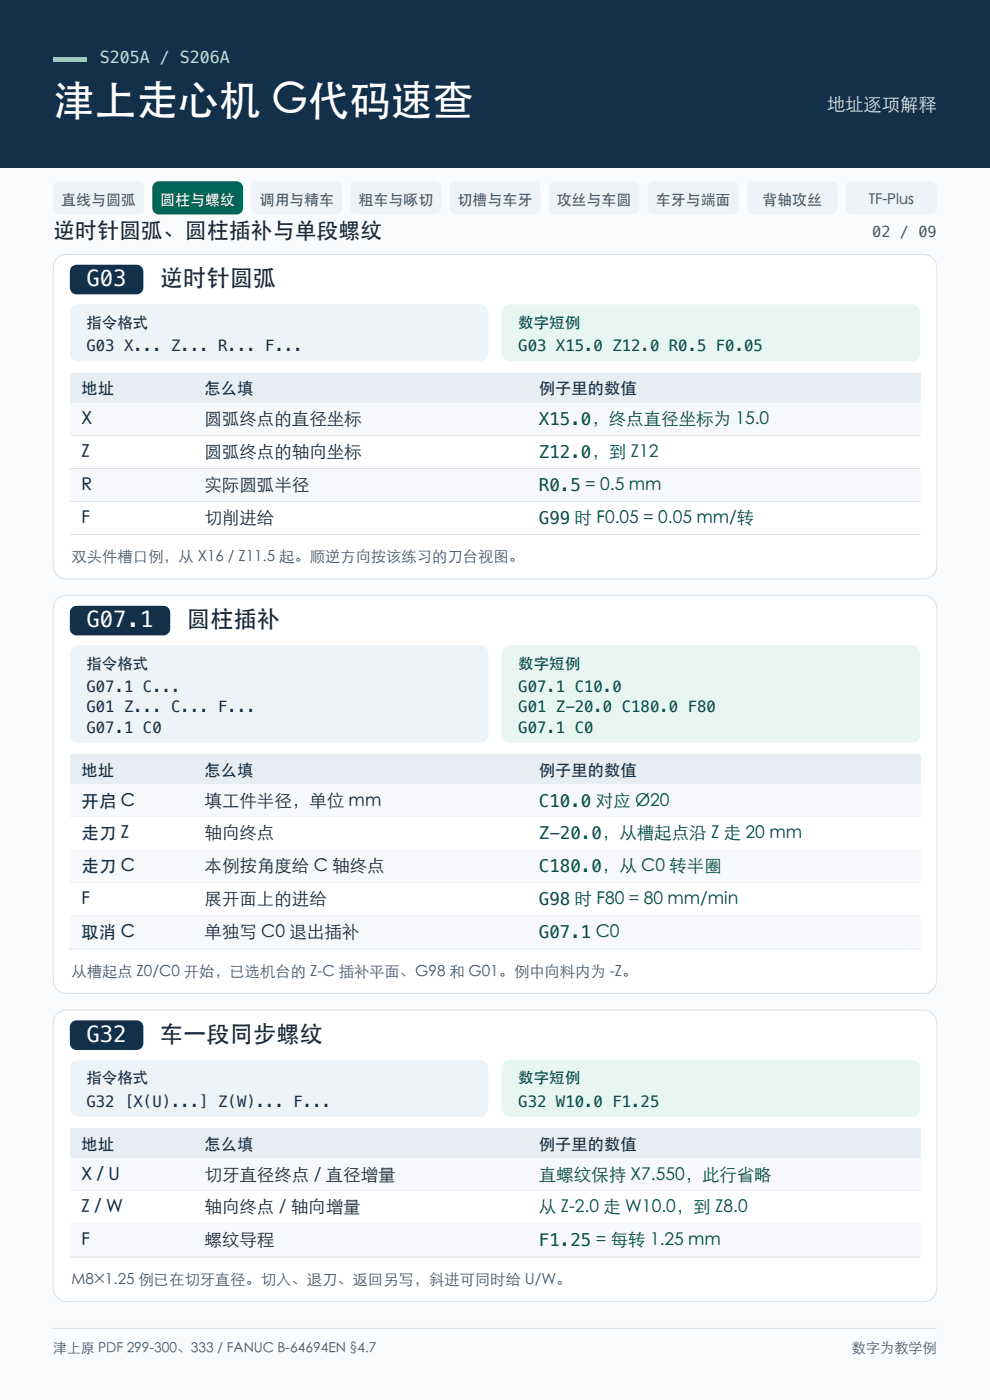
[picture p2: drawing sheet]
<svg xmlns="http://www.w3.org/2000/svg" width="210mm" height="297mm" viewBox="0 0 210 297" stroke-linecap="round" stroke-linejoin="round" font-family="sans-serif">
<path d="M0 0h210v297h-210z" fill-rule="evenodd" fill="#f9fbfd"/>
<path d="M0 0h210v35.6h-210z" fill-rule="evenodd" fill="#12304a"/>
<path d="M11.3 12.2h7v.9h-7z" fill-rule="evenodd" fill="#5fe1c4"/>
<path d="M11.6 39l.7-.5h.4h16.4a1.41 1.41 0 0 1 1.4 1.4v4.2a1.41 1.41 0 0 1-1.4 1.4h-16.4a1.41 1.41 0 0 1-1.4-1.4v-4.2z" fill-rule="evenodd" fill="#eef3f8"/>
<path d="M32.6 39l.7-.5h.4h16.5a1.41 1.41 0 0 1 1.4 1.4v4.2a1.41 1.41 0 0 1-1.4 1.4h-16.5a1.41 1.41 0 0 1-1.4-1.4v-4.2z" fill-rule="evenodd" fill="#006657"/>
<g fill="#eef3f8">
<path d="M53.6 39l.7-.5h.4h16.5a1.41 1.41 0 0 1 1.4 1.4v4.2a1.41 1.41 0 0 1-1.4 1.4h-16.5a1.41 1.41 0 0 1-1.4-1.4v-4.2z" fill-rule="evenodd"/>
<path d="M74.6 39l.7-.5h.5h16.4a1.41 1.41 0 0 1 1.4 1.4v4.2a1.41 1.41 0 0 1-1.4 1.4h-16.4a1.41 1.41 0 0 1-1.4-1.4v-4.2z" fill-rule="evenodd"/>
<path d="M95.6 39l.7-.5h.5h16.4a1.41 1.41 0 0 1 1.4 1.4v4.2a1.41 1.41 0 0 1-1.4 1.4h-16.4a1.41 1.41 0 0 1-1.4-1.4v-4.2z" fill-rule="evenodd"/>
<path d="M116.7 39l.7-.5h.4h16.4a1.41 1.41 0 0 1 1.4 1.4v4.2a1.41 1.41 0 0 1-1.4 1.4h-16.4a1.41 1.41 0 0 1-1.4-1.4v-4.2z" fill-rule="evenodd"/>
<path d="M137.7 39l.7-.5h.4h16.5a1.41 1.41 0 0 1 1.4 1.4v4.2a1.41 1.41 0 0 1-1.4 1.4h-16.5a1.41 1.41 0 0 1-1.4-1.4v-4.2z" fill-rule="evenodd"/>
<path d="M158.7 39l.7-.5h.4h16.5a1.41 1.41 0 0 1 1.4 1.4v4.2a1.41 1.41 0 0 1-1.4 1.4h-16.5a1.41 1.41 0 0 1-1.4-1.4v-4.2z" fill-rule="evenodd"/>
<path d="M179.7 39l.7-.5h.5h16.4a1.41 1.41 0 0 1 1.4 1.4v4.2a1.41 1.41 0 0 1-1.4 1.4h-16.4a1.41 1.41 0 0 1-1.4-1.4v-4.2z" fill-rule="evenodd"/>
</g>
<path d="M11.9 55a2.82 2.82 0 0 1 2.2-1h181.8a2.82 2.82 0 0 1 2.8 2.8v63.2a2.82 2.82 0 0 1-2.8 2.8h-181.8a2.82 2.82 0 0 1-2.8-2.8v-63.2l.1-.7z" fill-rule="evenodd" fill="#fff"/>
<path d="M11.9 55a2.82 2.82 0 0 1 2.2-1h181.8a2.82 2.82 0 0 1 2.8 2.8v63.2a2.82 2.82 0 0 1-2.8 2.8h-181.8a2.82 2.82 0 0 1-2.8-2.8v-63.2l.1-.7z" fill="none" stroke="#d9e3eb" stroke-width=".23"/>
<path d="M15.4 56.4l.8-.2h12.8a1.41 1.41 0 0 1 1.4 1.4v3.4a1.41 1.41 0 0 1-1.4 1.4h-12.8a1.41 1.41 0 0 1-1.4-1.4v-3.4l.1-.5z" fill-rule="evenodd" fill="#12304a"/>
<path d="M15.3 65.1l.8-.5h.5h85.2a1.76 1.76 0 0 1 1.8 1.7v8.6a1.76 1.76 0 0 1-1.8 1.7h-85.2a1.76 1.76 0 0 1-1.8-1.7v-8.6l.1-.4z" fill-rule="evenodd" fill="#eef3f8"/>
<path d="M106.9 65.1l.8-.5h.5h85.2a1.76 1.76 0 0 1 1.8 1.7v8.6a1.76 1.76 0 0 1-1.8 1.7h-85.2a1.76 1.76 0 0 1-1.8-1.7v-8.6l.1-.4z" fill-rule="evenodd" fill="#e8f6f1"/>
<path d="M14.8 79.1h180.4v6.3h-180.4z" fill-rule="evenodd" fill="#e7edf3"/>
<path d="M14.8 85.4h180.4v7h-180.4z" fill-rule="evenodd" fill="#f6f8fb"/>
<path d="M14.8 92.4h180.4" fill="none" stroke="#d9e3eb" stroke-width=".21"/>
<path d="M14.8 92.4h180.4v7h-180.4z" fill-rule="evenodd" fill="#fff"/>
<path d="M14.8 99.4h180.4" fill="none" stroke="#d9e3eb" stroke-width=".21"/>
<path d="M14.8 99.4h180.4v7h-180.4z" fill-rule="evenodd" fill="#f6f8fb"/>
<path d="M14.8 106.4h180.4" fill="none" stroke="#d9e3eb" stroke-width=".21"/>
<path d="M14.8 106.4h180.4v7h-180.4z" fill-rule="evenodd" fill="#fff"/>
<path d="M14.8 113.4h180.4" fill="none" stroke="#d9e3eb" stroke-width=".21"/>
<path d="M12.3 126.9l1.2-.5 .6-.1h181.8a2.82 2.82 0 0 1 2.8 2.9v78.7a2.82 2.82 0 0 1-2.8 2.8h-181.8a2.82 2.82 0 0 1-2.8-2.8v-78.7a2.82 2.82 0 0 1 1-2.3z" fill-rule="evenodd" fill="#fff"/>
<path d="M12.3 126.9l1.2-.5 .6-.1h181.8a2.82 2.82 0 0 1 2.8 2.9v78.7a2.82 2.82 0 0 1-2.8 2.8h-181.8a2.82 2.82 0 0 1-2.8-2.8v-78.7a2.82 2.82 0 0 1 1-2.3z" fill="none" stroke="#d9e3eb" stroke-width=".23"/>
<path d="M15.4 128.8l.8-.3h18.5a1.41 1.41 0 0 1 1.4 1.4v3.5a1.41 1.41 0 0 1-1.4 1.4h-18.5a1.41 1.41 0 0 1-1.4-1.4v-3.5l.1-.4z" fill-rule="evenodd" fill="#12304a"/>
<path d="M15.3 137.4l.8-.4 .5-.1h85.2a1.76 1.76 0 0 1 1.8 1.8v17.1a1.76 1.76 0 0 1-1.8 1.8h-85.2a1.76 1.76 0 0 1-1.8-1.8v-17.1l.1-.5z" fill-rule="evenodd" fill="#eef3f8"/>
<path d="M106.9 137.4l.8-.4 .5-.1h85.2a1.76 1.76 0 0 1 1.8 1.8v17.1a1.76 1.76 0 0 1-1.8 1.8h-85.2a1.76 1.76 0 0 1-1.8-1.8v-17.1l.1-.5z" fill-rule="evenodd" fill="#e8f6f1"/>
<path d="M14.8 160.1h180.4v6.3h-180.4z" fill-rule="evenodd" fill="#e7edf3"/>
<path d="M14.8 166.4h180.4v7h-180.4z" fill-rule="evenodd" fill="#f6f8fb"/>
<path d="M14.8 173.4h180.4" fill="none" stroke="#d9e3eb" stroke-width=".21"/>
<path d="M14.8 173.4h180.4v7h-180.4z" fill-rule="evenodd" fill="#fff"/>
<path d="M14.8 180.4h180.4" fill="none" stroke="#d9e3eb" stroke-width=".21"/>
<path d="M14.8 180.4h180.4v7h-180.4z" fill-rule="evenodd" fill="#f6f8fb"/>
<path d="M14.8 187.4h180.4" fill="none" stroke="#d9e3eb" stroke-width=".21"/>
<path d="M14.8 187.4h180.4v6.9h-180.4z" fill-rule="evenodd" fill="#fff"/>
<path d="M14.8 194.3h180.4" fill="none" stroke="#d9e3eb" stroke-width=".21"/>
<path d="M14.8 194.3h180.4v7h-180.4z" fill-rule="evenodd" fill="#f6f8fb"/>
<path d="M14.8 201.3h180.4" fill="none" stroke="#d9e3eb" stroke-width=".21"/>
<path d="M12.3 214.9l1.2-.5 .6-.1h181.8a2.82 2.82 0 0 1 2.8 2.8v56.2a2.82 2.82 0 0 1-2.8 2.8h-181.8a2.82 2.82 0 0 1-2.8-2.8v-56.2a2.82 2.82 0 0 1 1-2.2z" fill-rule="evenodd" fill="#fff"/>
<path d="M12.3 214.9l1.2-.5 .6-.1h181.8a2.82 2.82 0 0 1 2.8 2.8v56.2a2.82 2.82 0 0 1-2.8 2.8h-181.8a2.82 2.82 0 0 1-2.8-2.8v-56.2a2.82 2.82 0 0 1 1-2.2z" fill="none" stroke="#d9e3eb" stroke-width=".23"/>
<path d="M15.1 217l.7-.5h.4h12.8a1.41 1.41 0 0 1 1.4 1.4v3.4a1.41 1.41 0 0 1-1.4 1.4h-12.8a1.41 1.41 0 0 1-1.4-1.4v-3.4z" fill-rule="evenodd" fill="#12304a"/>
<path d="M15.3 225.4l.8-.5h.5h85.2a1.76 1.76 0 0 1 1.8 1.7v8.6a1.76 1.76 0 0 1-1.8 1.7h-85.2a1.76 1.76 0 0 1-1.8-1.7v-8.6l.1-.4z" fill-rule="evenodd" fill="#eef3f8"/>
<path d="M106.9 225.4l.8-.5h.5h85.2a1.76 1.76 0 0 1 1.8 1.7v8.6a1.76 1.76 0 0 1-1.8 1.7h-85.2a1.76 1.76 0 0 1-1.8-1.7v-8.6l.1-.4z" fill-rule="evenodd" fill="#e8f6f1"/>
<path d="M14.8 239.4h180.4v6.3h-180.4z" fill-rule="evenodd" fill="#e7edf3"/>
<path d="M14.8 245.7h180.4v7h-180.4z" fill-rule="evenodd" fill="#f6f8fb"/>
<path d="M14.8 252.7h180.4" fill="none" stroke="#d9e3eb" stroke-width=".21"/>
<path d="M14.8 252.7h180.4v7h-180.4z" fill-rule="evenodd" fill="#fff"/>
<path d="M14.8 259.7h180.4" fill="none" stroke="#d9e3eb" stroke-width=".21"/>
<path d="M14.8 259.7h180.4v7h-180.4z" fill-rule="evenodd" fill="#f6f8fb"/>
<path d="M14.8 266.7h180.4M11.3 281.8h187.4" fill="none" stroke="#d9e3eb" stroke-width=".21"/>
<text font-size="8.8" fill="#fff" x="11.3" y="24.3">津上走心机 G代码速查</text>
<g font-size="4.9" fill="#1b2938">
<text x="33.9" y="60.7">逆时针圆弧</text>
<text x="39.6" y="133.1">圆柱插补</text>
<text x="33.9" y="221">车一段同步螺纹</text>
</g>
<text font-size="4.7" fill="#1b2938" x="11.3" y="50.4">逆时针圆弧、圆柱插补与单段螺纹</text>
<g font-size="4.7" fill="#fff">
<text x="18.3" y="60.7">G03</text>
<text x="18.3" y="133.1">G07.1</text>
<text x="18.3" y="221.1">G32</text>
</g>
<text font-size="3.9" fill="#d3e7ef" x="175.4" y="23.6">地址逐项解释</text>
<g font-size="3.7" fill="#12304a">
<text x="17.3" y="90.1">X</text>
<text x="17.3" y="97.1">Z</text>
<text x="17.3" y="104.1">R</text>
<text x="17.3" y="111.1">F</text>
<text x="17.3" y="171.1">开启 C</text>
<text x="17.3" y="178.1">走刀 Z</text>
<text x="17.3" y="185.1">走刀 C</text>
<text x="17.3" y="192.1">F</text>
<text x="17.3" y="199">取消 C</text>
<text x="17.3" y="250.4">X / U</text>
<text x="17.3" y="257.4">Z / W</text>
<text x="17.3" y="264.4">F</text>
</g>
<g font-size="3.7" fill="#1b2938">
<text x="43.4" y="90.1">圆弧终点的直径坐标</text>
<text x="43.4" y="97.1">圆弧终点的轴向坐标</text>
<text x="43.4" y="104.1">实际圆弧半径</text>
<text x="43.4" y="111.1">切削进给</text>
<text x="43.4" y="171.1">填工件半径，单位 mm</text>
<text x="43.4" y="178.1">轴向终点</text>
<text x="43.4" y="185.1">本例按角度给 C 轴终点</text>
<text x="43.4" y="192.1">展开面上的进给</text>
<text x="43.4" y="199">单独写 C0 退出插补</text>
<text x="43.4" y="250.4">切牙直径终点 / 直径增量</text>
<text x="43.4" y="257.4">轴向终点 / 轴向增量</text>
<text x="43.4" y="264.4">螺纹导程</text>
</g>
<g font-size="3.7" fill="#004d42">
<text x="114.3" y="90.1">X15.0，终点直径坐标为 15.0</text>
<text x="114.3" y="97.1">Z12.0，到 Z12</text>
<text x="114.3" y="104.1">R0.5 = 0.5 mm</text>
<text x="114.3" y="111.1">G99 时 F0.05 = 0.05 mm/转</text>
<text x="114.3" y="171.1">C10.0 对应 Ø20</text>
<text x="114.3" y="178.1">Z-20.0，从槽起点沿 Z 走 20 mm</text>
<text x="114.3" y="185.1">C180.0，从 C0 转半圈</text>
<text x="114.3" y="192.1">G98 时 F80 = 80 mm/min</text>
<text x="114.3" y="199">G07.1 C0</text>
<text x="114.3" y="250.4">直螺纹保持 X7.550，此行省略</text>
<text x="114.3" y="257.4">从 Z-2.0 走 W10.0，到 Z8.0</text>
<text x="114.3" y="264.4">F1.25 = 每转 1.25 mm</text>
</g>
<text font-size="3.5" fill="#bbe3e0" x="21.2" y="13.4">S205A / S206A</text>
<g font-size="3.5" fill="#12304a">
<text x="17.3" y="83.6">地址</text>
<text x="43.4" y="83.6">怎么填</text>
<text x="114.3" y="83.6">例子里的数值</text>
<text x="17.3" y="164.6">地址</text>
<text x="43.4" y="164.6">怎么填</text>
<text x="114.3" y="164.6">例子里的数值</text>
<text x="17.3" y="243.9">地址</text>
<text x="43.4" y="243.9">怎么填</text>
<text x="114.3" y="243.9">例子里的数值</text>
</g>
<g font-size="3.3" fill="#12304a">
<text x="18.3" y="69.5">指令格式</text>
<text x="18.3" y="74.4">G03 X... Z... R... F...</text>
<text x="18.3" y="141.9">指令格式</text>
<text x="18.3" y="146.8">G07.1 C...</text>
<text x="18.3" y="151.1">G01 Z... C... F...</text>
<text x="18.3" y="155.4">G07.1 C0</text>
<text x="18.3" y="229.8">指令格式</text>
<text x="18.3" y="234.7">G32 [X(U)...] Z(W)... F...</text>
</g>
<g font-size="3.3" fill="#004d42">
<text x="109.9" y="69.5">数字短例</text>
<text x="109.9" y="74.4">G03 X15.0 Z12.0 R0.5 F0.05</text>
<text x="109.9" y="141.9">数字短例</text>
<text x="109.9" y="146.8">G07.1 C10.0</text>
<text x="109.9" y="151.1">G01 Z-20.0 C180.0 F80</text>
<text x="109.9" y="155.4">G07.1 C0</text>
<text x="109.9" y="229.8">数字短例</text>
<text x="109.9" y="234.7">G32 W10.0 F1.25</text>
</g>
<g font-size="3.2" fill="#45576b">
<text x="13" y="43.4">直线与圆弧</text>
<text x="55" y="43.4">调用与精车</text>
<text x="76" y="43.4">粗车与啄切</text>
<text x="97.1" y="43.4">切槽与车牙</text>
<text x="118.1" y="43.4">攻丝与车圆</text>
<text x="139.1" y="43.4">车牙与端面</text>
<text x="161.7" y="43.4">背轴攻丝</text>
<text x="184.3" y="43.4">TF-Plus</text>
<text x="185" y="50.3">02 / 09</text>
<text x="15.2" y="119.3">双头件槽口例，从 X16 / Z11.5 起。顺逆方向按该练习的刀台视图。</text>
<text x="15.2" y="207.3">从槽起点 Z0/C0 开始，已选机台的 Z-C 插补平面、G98 和 G01。例中向料内为 -Z。</text>
<text x="15.2" y="272.6">M8×1.25 例已在切牙直径。切入、退刀、返回另写，斜进可同时给 U/W。</text>
</g>
<text font-size="3.2" fill="#fff" x="34" y="43.4">圆柱与螺纹</text>
<text font-size="3" fill="#45576b" x="180.7" y="286.9">数字为教学例</text>
<text font-size="2.9" fill="#45576b" x="11.3" y="286.9">津上原 PDF 299-300、333 / FANUC B-64694EN §4.7</text>
</svg>
